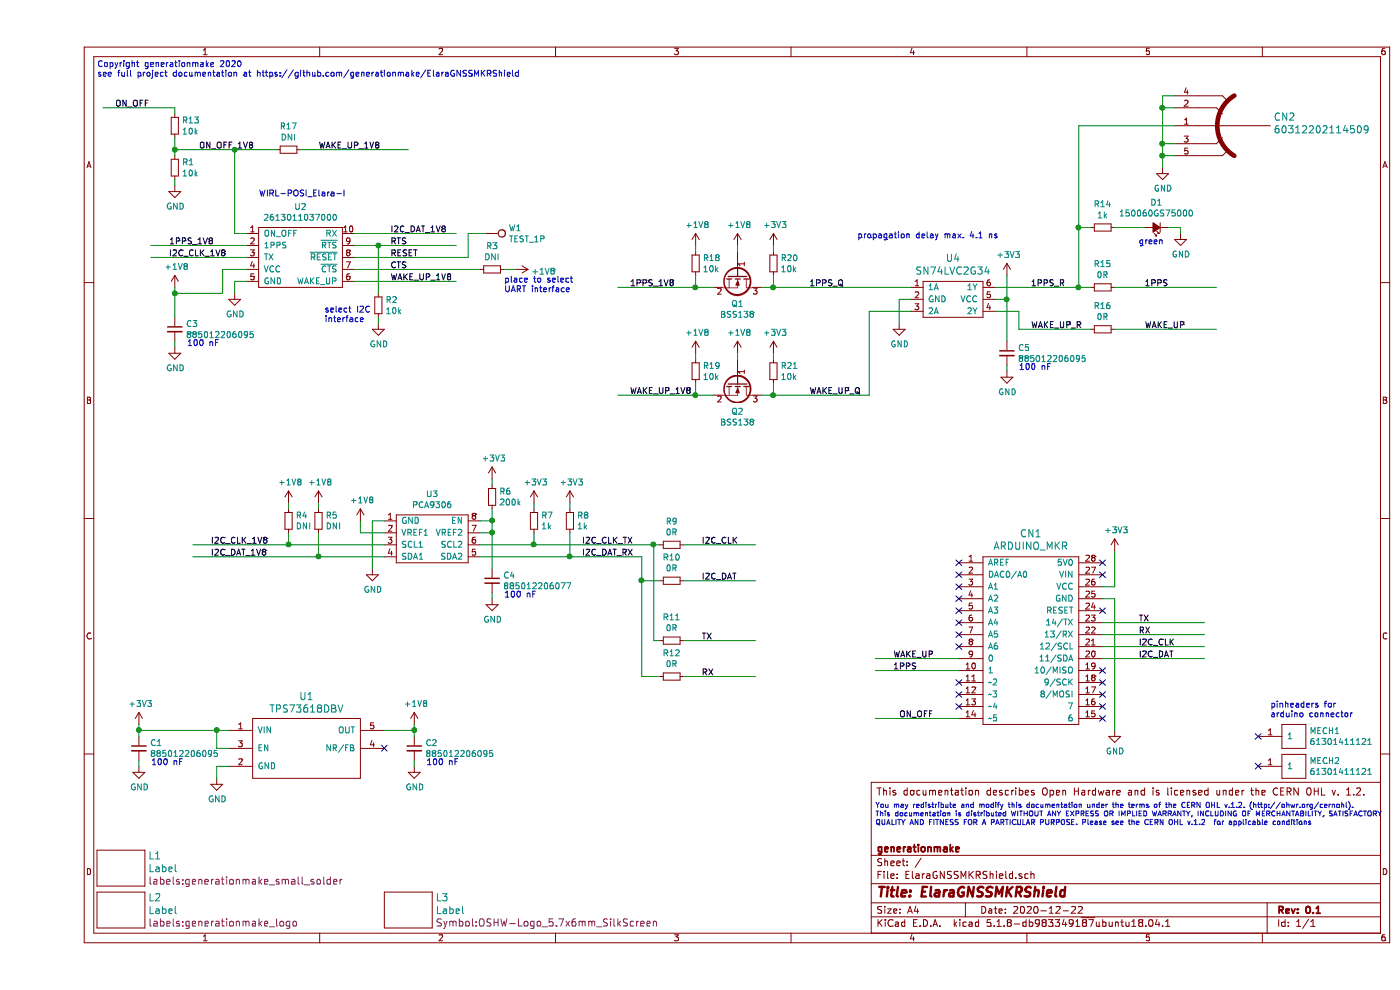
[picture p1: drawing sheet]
EESchema Schematic File Version 4
EELAYER 30 0
EELAYER END
$Descr A4 11693 8268
encoding utf-8
Sheet 1 1
Title "ElaraGNSSMKRShield"
Date "2020-12-22"
Rev "0.1"
Comp "generationmake"
Comment1 ""
Comment2 ""
Comment3 ""
Comment4 "This documentation describes Open Hardware and is licensed under the CERN OHL v. 1.2."
$EndDescr
$Comp
L RF_GPS:WIRL-POSI_Elara-I U2
U 1 1
P 2200 2150
F 0 "U2" H 2200 2575 50  0000 C CNN
F 1 "2613011037000" H 2200 2484 50  0000 C CNN
F 2 "RF_GPS:wuerth_WIRL-POSI_Elara-I" H 2200 2150 50  0001 C CNN
F 3 "" H 2200 2150 50  0001 C CNN
	1    2200 2150
	1    0    0    -1  
$EndComp
$Comp
L voltage-regulators:TPS736XX U1
U 1 1
P 2250 6200
F 0 "U1" H 2250 6587 60  0000 C CNN
F 1 "TPS73618DBV" H 2250 6481 60  0000 C CNN
F 2 "SOT_TO:SOT-23-5" H 2250 6350 60  0001 C CNN
F 3 "" H 2250 6200 60  0000 C CNN
	1    2250 6200
	1    0    0    -1  
$EndComp
$Comp
L power-supply:GND #PWR03
U 1 1
P 1500 6500
F 0 "#PWR03" H 1500 6250 50  0001 C CNN
F 1 "GND" H 1505 6327 50  0000 C CNN
F 2 "" H 1500 6500 50  0000 C CNN
F 3 "" H 1500 6500 50  0000 C CNN
	1    1500 6500
	1    0    0    -1  
$EndComp
$Comp
L power-supply:+3V3 #PWR01
U 1 1
P 850 6050
F 0 "#PWR01" H 850 5900 50  0001 C CNN
F 1 "+3V3" H 865 6223 50  0000 C CNN
F 2 "" H 850 6050 50  0000 C CNN
F 3 "" H 850 6050 50  0000 C CNN
	1    850  6050
	1    0    0    -1  
$EndComp
$Comp
L power-supply:+1V8 #PWR04
U 1 1
P 3150 6050
F 0 "#PWR04" H 3150 5900 50  0001 C CNN
F 1 "+1V8" H 3165 6223 50  0000 C CNN
F 2 "" H 3150 6050 50  0000 C CNN
F 3 "" H 3150 6050 50  0000 C CNN
	1    3150 6050
	1    0    0    -1  
$EndComp
$Comp
L MODULE_compute:ARDUINO_MKR CN1
U 1 1
P 8300 5350
F 0 "CN1" H 8300 6247 60  0000 C CNN
F 1 "ARDUINO_MKR" H 8300 6141 60  0000 C CNN
F 2 "MODULE_compute:ARDUINO_MKR_HOLES_PINHEADER_EDGE" H 8200 6000 60  0001 C CNN
F 3 "" H 8300 5050 60  0000 C CNN
	1    8300 5350
	1    0    0    -1  
$EndComp
$Comp
L devices:C_0603 C1
U 1 1
P 850 6250
F 0 "C1" H 942 6296 50  0000 L CNN
F 1 "885012206095" H 942 6205 50  0000 L CNN
F 2 "capacitors:C_0603" H 850 6100 50  0001 C CNN
F 3 "" H 850 6250 50  0000 C CNN
	1    850  6250
	1    0    0    -1  
$EndComp
$Comp
L power-supply:GND #PWR02
U 1 1
P 850 6400
F 0 "#PWR02" H 850 6150 50  0001 C CNN
F 1 "GND" H 855 6227 50  0000 C CNN
F 2 "" H 850 6400 50  0000 C CNN
F 3 "" H 850 6400 50  0000 C CNN
	1    850  6400
	1    0    0    -1  
$EndComp
$Comp
L devices:C_0603 C2
U 1 1
P 3150 6250
F 0 "C2" H 3242 6296 50  0000 L CNN
F 1 "885012206095" H 3242 6205 50  0000 L CNN
F 2 "capacitors:C_0603" H 3150 6100 50  0001 C CNN
F 3 "" H 3150 6250 50  0000 C CNN
	1    3150 6250
	1    0    0    -1  
$EndComp
$Comp
L power-supply:GND #PWR05
U 1 1
P 3150 6400
F 0 "#PWR05" H 3150 6150 50  0001 C CNN
F 1 "GND" H 3155 6227 50  0000 C CNN
F 2 "" H 3150 6400 50  0000 C CNN
F 3 "" H 3150 6400 50  0000 C CNN
	1    3150 6400
	1    0    0    -1  
$EndComp
NoConn ~ 2900 6250
Wire Wire Line
	3150 6150 3150 6100
Wire Wire Line
	3150 6350 3150 6400
Wire Wire Line
	2900 6100 3150 6100
Connection ~ 3150 6100
Wire Wire Line
	3150 6100 3150 6050
Wire Wire Line
	850  6050 850  6100
Wire Wire Line
	850  6350 850  6400
Wire Wire Line
	1600 6400 1500 6400
Wire Wire Line
	1500 6400 1500 6500
Wire Wire Line
	1600 6100 1500 6100
Connection ~ 850  6100
Wire Wire Line
	850  6100 850  6150
Wire Wire Line
	1600 6250 1500 6250
Wire Wire Line
	1500 6250 1500 6100
$Comp
L power-supply:+1V8 #PWR07
U 1 1
P 1150 2400
F 0 "#PWR07" H 1150 2250 50  0001 C CNN
F 1 "+1V8" H 1165 2573 50  0000 C CNN
F 2 "" H 1150 2400 50  0000 C CNN
F 3 "" H 1150 2400 50  0000 C CNN
	1    1150 2400
	1    0    0    -1  
$EndComp
$Comp
L devices:C_0603 C3
U 1 1
P 1150 2750
F 0 "C3" H 1242 2796 50  0000 L CNN
F 1 "885012206095" H 1242 2705 50  0000 L CNN
F 2 "capacitors:C_0603" H 1150 2600 50  0001 C CNN
F 3 "" H 1150 2750 50  0000 C CNN
	1    1150 2750
	1    0    0    -1  
$EndComp
$Comp
L power-supply:GND #PWR08
U 1 1
P 1150 2900
F 0 "#PWR08" H 1150 2650 50  0001 C CNN
F 1 "GND" H 1155 2727 50  0000 C CNN
F 2 "" H 1150 2900 50  0000 C CNN
F 3 "" H 1150 2900 50  0000 C CNN
	1    1150 2900
	1    0    0    -1  
$EndComp
Wire Wire Line
	1150 2850 1150 2900
Connection ~ 1150 2450
Wire Wire Line
	1150 2450 1150 2400
$Comp
L power-supply:GND #PWR09
U 1 1
P 1650 2450
F 0 "#PWR09" H 1650 2200 50  0001 C CNN
F 1 "GND" H 1655 2277 50  0000 C CNN
F 2 "" H 1650 2450 50  0000 C CNN
F 3 "" H 1650 2450 50  0000 C CNN
	1    1650 2450
	1    0    0    -1  
$EndComp
Wire Wire Line
	1750 2350 1650 2350
Wire Wire Line
	1650 2350 1650 2450
Wire Wire Line
	1750 2250 1550 2250
Wire Wire Line
	1550 2250 1550 2450
Wire Wire Line
	1550 2450 1150 2450
$Comp
L power-supply:+3V3 #PWR012
U 1 1
P 9000 4600
F 0 "#PWR012" H 9000 4450 50  0001 C CNN
F 1 "+3V3" H 9015 4773 50  0000 C CNN
F 2 "" H 9000 4600 50  0000 C CNN
F 3 "" H 9000 4600 50  0000 C CNN
	1    9000 4600
	1    0    0    -1  
$EndComp
Wire Wire Line
	8900 4900 9000 4900
Wire Wire Line
	9000 4900 9000 4600
NoConn ~ 8900 4700
NoConn ~ 8900 4800
$Comp
L power-supply:GND #PWR013
U 1 1
P 9000 6100
F 0 "#PWR013" H 9000 5850 50  0001 C CNN
F 1 "GND" H 9005 5927 50  0000 C CNN
F 2 "" H 9000 6100 50  0000 C CNN
F 3 "" H 9000 6100 50  0000 C CNN
	1    9000 6100
	1    0    0    -1  
$EndComp
Wire Wire Line
	8900 5000 9000 5000
Wire Wire Line
	9000 5000 9000 6100
Wire Wire Line
	950  2150 1750 2150
Wire Wire Line
	3500 1950 2650 1950
Text Label 2950 1950 0    50   ~ 0
I2C_DAT_1V8
Text Label 1100 2150 0    50   ~ 0
I2C_CLK_1V8
$Comp
L devices:R_0603 R1
U 1 1
P 1150 1400
F 0 "R1" H 1209 1446 50  0000 L CNN
F 1 "10k" H 1209 1355 50  0000 L CNN
F 2 "resistors:R_0603" H 1150 1250 50  0001 C CNN
F 3 "" H 1150 1400 50  0000 C CNN
	1    1150 1400
	1    0    0    -1  
$EndComp
$Comp
L power-supply:GND #PWR06
U 1 1
P 1150 1550
F 0 "#PWR06" H 1150 1300 50  0001 C CNN
F 1 "GND" H 1155 1377 50  0000 C CNN
F 2 "" H 1150 1550 50  0000 C CNN
F 3 "" H 1150 1550 50  0000 C CNN
	1    1150 1550
	1    0    0    -1  
$EndComp
Wire Wire Line
	1750 1950 1650 1950
Wire Wire Line
	1650 1250 1150 1250
Wire Wire Line
	1150 1250 1150 1300
Wire Wire Line
	1150 1500 1150 1550
Text Label 1350 1250 0    50   ~ 0
ON_OFF_1V8
Wire Wire Line
	950  2050 1750 2050
Text Label 1100 2050 0    50   ~ 0
1PPS_1V8
$Comp
L devices:R_0603 R2
U 1 1
P 2850 2550
F 0 "R2" H 2909 2596 50  0000 L CNN
F 1 "10k" H 2909 2505 50  0000 L CNN
F 2 "resistors:R_0603" H 2850 2400 50  0001 C CNN
F 3 "" H 2850 2550 50  0000 C CNN
	1    2850 2550
	1    0    0    -1  
$EndComp
$Comp
L power-supply:GND #PWR010
U 1 1
P 2850 2700
F 0 "#PWR010" H 2850 2450 50  0001 C CNN
F 1 "GND" H 2855 2527 50  0000 C CNN
F 2 "" H 2850 2700 50  0000 C CNN
F 3 "" H 2850 2700 50  0000 C CNN
	1    2850 2700
	1    0    0    -1  
$EndComp
Wire Wire Line
	2850 2650 2850 2700
Wire Wire Line
	2650 2050 2850 2050
Text Label 2950 2050 0    50   ~ 0
RTS
Text Notes 2400 2700 0    50   ~ 0
select I2C\ninterface
$Comp
L power-supply:+1V8 #PWR011
U 1 1
P 4000 2250
F 0 "#PWR011" H 4000 2100 50  0001 C CNN
F 1 "+1V8" V 4015 2378 50  0000 L CNN
F 2 "" H 4000 2250 50  0000 C CNN
F 3 "" H 4000 2250 50  0000 C CNN
	1    4000 2250
	0    1    1    0   
$EndComp
$Comp
L devices:R_0603 R3
U 1 1
P 3800 2250
F 0 "R3" V 3604 2250 50  0000 C CNN
F 1 "DNI" V 3695 2250 50  0000 C CNN
F 2 "resistors:R_0603" H 3800 2100 50  0001 C CNN
F 3 "" H 3800 2250 50  0000 C CNN
	1    3800 2250
	0    1    1    0   
$EndComp
Wire Wire Line
	3900 2250 4000 2250
Text Label 2950 2250 0    50   ~ 0
CTS
Text Notes 3900 2450 0    50   ~ 0
place to select \nUART interface
Wire Wire Line
	9750 5500 8900 5500
Wire Wire Line
	9750 5400 8900 5400
Wire Wire Line
	9750 5300 8900 5300
Wire Wire Line
	9750 5200 8900 5200
NoConn ~ 8900 5100
Text Label 9200 5500 0    50   ~ 0
I2C_DAT
Text Label 9200 5400 0    50   ~ 0
I2C_CLK
Text Label 9200 5300 0    50   ~ 0
RX
Text Label 9200 5200 0    50   ~ 0
TX
NoConn ~ 7700 4700
NoConn ~ 7700 4800
NoConn ~ 8900 5600
NoConn ~ 8900 5700
NoConn ~ 8900 5800
$Comp
L IC_levelshifter:PCA9306 U3
U 1 1
P 3300 4500
F 0 "U3" H 3300 4875 50  0000 C CNN
F 1 "PCA9306" H 3300 4784 50  0000 C CNN
F 2 "SSOP:TSSOP-8_3x3mm_Pitch0.65mm" H 3300 4500 50  0001 C CNN
F 3 "" H 3300 4500 50  0001 C CNN
	1    3300 4500
	1    0    0    -1  
$EndComp
$Comp
L devices:R_0603 R6
U 1 1
P 3800 4150
F 0 "R6" H 3859 4196 50  0000 L CNN
F 1 "200k" H 3859 4105 50  0000 L CNN
F 2 "resistors:R_0603" H 3800 4000 50  0001 C CNN
F 3 "" H 3800 4150 50  0000 C CNN
	1    3800 4150
	1    0    0    -1  
$EndComp
$Comp
L power-supply:+3V3 #PWR018
U 1 1
P 3800 4000
F 0 "#PWR018" H 3800 3850 50  0001 C CNN
F 1 "+3V3" H 3815 4173 50  0000 C CNN
F 2 "" H 3800 4000 50  0000 C CNN
F 3 "" H 3800 4000 50  0000 C CNN
	1    3800 4000
	1    0    0    -1  
$EndComp
Wire Wire Line
	3800 4450 3800 4350
Wire Wire Line
	3700 4450 3800 4450
Wire Wire Line
	3700 4350 3800 4350
Connection ~ 3800 4350
Wire Wire Line
	3800 4350 3800 4250
Wire Wire Line
	3800 4050 3800 4000
$Comp
L devices:C_0603 C4
U 1 1
P 3800 4850
F 0 "C4" H 3892 4896 50  0000 L CNN
F 1 "885012206077" H 3892 4805 50  0000 L CNN
F 2 "capacitors:C_0603" H 3800 4700 50  0001 C CNN
F 3 "" H 3800 4850 50  0000 C CNN
	1    3800 4850
	1    0    0    -1  
$EndComp
$Comp
L power-supply:GND #PWR019
U 1 1
P 3800 5000
F 0 "#PWR019" H 3800 4750 50  0001 C CNN
F 1 "GND" H 3805 4827 50  0000 C CNN
F 2 "" H 3800 5000 50  0000 C CNN
F 3 "" H 3800 5000 50  0000 C CNN
	1    3800 5000
	1    0    0    -1  
$EndComp
$Comp
L power-supply:GND #PWR017
U 1 1
P 2800 4750
F 0 "#PWR017" H 2800 4500 50  0001 C CNN
F 1 "GND" H 2805 4577 50  0000 C CNN
F 2 "" H 2800 4750 50  0000 C CNN
F 3 "" H 2800 4750 50  0000 C CNN
	1    2800 4750
	1    0    0    -1  
$EndComp
$Comp
L power-supply:+1V8 #PWR016
U 1 1
P 2700 4350
F 0 "#PWR016" H 2700 4200 50  0001 C CNN
F 1 "+1V8" H 2715 4523 50  0000 C CNN
F 2 "" H 2700 4350 50  0000 C CNN
F 3 "" H 2700 4350 50  0000 C CNN
	1    2700 4350
	1    0    0    -1  
$EndComp
Wire Wire Line
	2900 4450 2700 4450
Wire Wire Line
	2700 4450 2700 4350
Wire Wire Line
	2800 4350 2800 4750
Wire Wire Line
	2800 4350 2900 4350
Wire Wire Line
	3800 4950 3800 5000
Wire Wire Line
	3800 4750 3800 4450
Connection ~ 3800 4450
$Comp
L devices:R_0603 R5
U 1 1
P 2350 4350
F 0 "R5" H 2409 4396 50  0000 L CNN
F 1 "DNI" H 2409 4305 50  0000 L CNN
F 2 "resistors:R_0603" H 2350 4200 50  0001 C CNN
F 3 "" H 2350 4350 50  0000 C CNN
	1    2350 4350
	1    0    0    -1  
$EndComp
$Comp
L devices:R_0603 R4
U 1 1
P 2100 4350
F 0 "R4" H 2159 4396 50  0000 L CNN
F 1 "DNI" H 2159 4305 50  0000 L CNN
F 2 "resistors:R_0603" H 2100 4200 50  0001 C CNN
F 3 "" H 2100 4350 50  0000 C CNN
	1    2100 4350
	1    0    0    -1  
$EndComp
$Comp
L power-supply:+1V8 #PWR015
U 1 1
P 2350 4200
F 0 "#PWR015" H 2350 4050 50  0001 C CNN
F 1 "+1V8" H 2365 4373 50  0000 C CNN
F 2 "" H 2350 4200 50  0000 C CNN
F 3 "" H 2350 4200 50  0000 C CNN
	1    2350 4200
	1    0    0    -1  
$EndComp
$Comp
L power-supply:+1V8 #PWR014
U 1 1
P 2100 4200
F 0 "#PWR014" H 2100 4050 50  0001 C CNN
F 1 "+1V8" H 2115 4373 50  0000 C CNN
F 2 "" H 2100 4200 50  0000 C CNN
F 3 "" H 2100 4200 50  0000 C CNN
	1    2100 4200
	1    0    0    -1  
$EndComp
Wire Wire Line
	2100 4200 2100 4250
Wire Wire Line
	2100 4450 2100 4550
Connection ~ 2100 4550
Wire Wire Line
	2100 4550 2900 4550
Wire Wire Line
	2350 4200 2350 4250
Wire Wire Line
	2350 4450 2350 4650
Connection ~ 2350 4650
Wire Wire Line
	2350 4650 2900 4650
Wire Wire Line
	1300 4550 2100 4550
Wire Wire Line
	1300 4650 2350 4650
Text Label 1450 4650 0    50   ~ 0
I2C_DAT_1V8
Text Label 1450 4550 0    50   ~ 0
I2C_CLK_1V8
$Comp
L devices:R_0603 R7
U 1 1
P 4150 4350
F 0 "R7" H 4209 4396 50  0000 L CNN
F 1 "1k" H 4209 4305 50  0000 L CNN
F 2 "resistors:R_0603" H 4150 4200 50  0001 C CNN
F 3 "" H 4150 4350 50  0000 C CNN
	1    4150 4350
	1    0    0    -1  
$EndComp
$Comp
L devices:R_0603 R8
U 1 1
P 4450 4350
F 0 "R8" H 4509 4396 50  0000 L CNN
F 1 "1k" H 4509 4305 50  0000 L CNN
F 2 "resistors:R_0603" H 4450 4200 50  0001 C CNN
F 3 "" H 4450 4350 50  0000 C CNN
	1    4450 4350
	1    0    0    -1  
$EndComp
$Comp
L devices:R_0603 R9
U 1 1
P 5300 4550
F 0 "R9" V 5104 4550 50  0000 C CNN
F 1 "0R" V 5195 4550 50  0000 C CNN
F 2 "resistors:R_0603" H 5300 4400 50  0001 C CNN
F 3 "" H 5300 4550 50  0000 C CNN
	1    5300 4550
	0    1    1    0   
$EndComp
$Comp
L devices:R_0603 R10
U 1 1
P 5300 4850
F 0 "R10" V 5104 4850 50  0000 C CNN
F 1 "0R" V 5195 4850 50  0000 C CNN
F 2 "resistors:R_0603" H 5300 4700 50  0001 C CNN
F 3 "" H 5300 4850 50  0000 C CNN
	1    5300 4850
	0    1    1    0   
$EndComp
$Comp
L devices:R_0603 R11
U 1 1
P 5300 5350
F 0 "R11" V 5104 5350 50  0000 C CNN
F 1 "0R" V 5195 5350 50  0000 C CNN
F 2 "resistors:R_0603" H 5300 5200 50  0001 C CNN
F 3 "" H 5300 5350 50  0000 C CNN
	1    5300 5350
	0    1    1    0   
$EndComp
$Comp
L devices:R_0603 R12
U 1 1
P 5300 5650
F 0 "R12" V 5104 5650 50  0000 C CNN
F 1 "0R" V 5195 5650 50  0000 C CNN
F 2 "resistors:R_0603" H 5300 5500 50  0001 C CNN
F 3 "" H 5300 5650 50  0000 C CNN
	1    5300 5650
	0    1    1    0   
$EndComp
$Comp
L power-supply:+3V3 #PWR020
U 1 1
P 4150 4200
F 0 "#PWR020" H 4150 4050 50  0001 C CNN
F 1 "+3V3" H 4165 4373 50  0000 C CNN
F 2 "" H 4150 4200 50  0000 C CNN
F 3 "" H 4150 4200 50  0000 C CNN
	1    4150 4200
	1    0    0    -1  
$EndComp
$Comp
L power-supply:+3V3 #PWR021
U 1 1
P 4450 4200
F 0 "#PWR021" H 4450 4050 50  0001 C CNN
F 1 "+3V3" H 4465 4373 50  0000 C CNN
F 2 "" H 4450 4200 50  0000 C CNN
F 3 "" H 4450 4200 50  0000 C CNN
	1    4450 4200
	1    0    0    -1  
$EndComp
Wire Wire Line
	5200 4550 5150 4550
Wire Wire Line
	5050 4650 5050 4850
Wire Wire Line
	5050 5650 5200 5650
Wire Wire Line
	3700 4650 4450 4650
Wire Wire Line
	5200 4850 5050 4850
Connection ~ 5050 4850
Wire Wire Line
	5050 4850 5050 5650
Wire Wire Line
	5200 5350 5150 5350
Wire Wire Line
	5150 5350 5150 4550
Connection ~ 5150 4550
Wire Wire Line
	5150 4550 4150 4550
Wire Wire Line
	6000 4550 5400 4550
Wire Wire Line
	6000 4850 5400 4850
Wire Wire Line
	6000 5350 5400 5350
Wire Wire Line
	6000 5650 5400 5650
Wire Wire Line
	4150 4250 4150 4200
Wire Wire Line
	4450 4250 4450 4200
Wire Wire Line
	4450 4450 4450 4650
Connection ~ 4450 4650
Wire Wire Line
	4450 4650 5050 4650
Wire Wire Line
	4150 4450 4150 4550
Connection ~ 4150 4550
Wire Wire Line
	4150 4550 3700 4550
Text Label 4550 4550 0    50   ~ 0
I2C_CLK_TX
Text Label 4550 4650 0    50   ~ 0
I2C_DAT_RX
Text Label 5550 5350 0    50   ~ 0
TX
Text Label 5550 5650 0    50   ~ 0
RX
Text Label 5550 4550 0    50   ~ 0
I2C_CLK
Text Label 5550 4850 0    50   ~ 0
I2C_DAT
$Comp
L IC_logic:SN74LVC2G34 U4
U 1 1
P 7400 2650
F 0 "U4" H 7650 3147 60  0000 C CNN
F 1 "SN74LVC2G34" H 7650 3041 60  0000 C CNN
F 2 "SOT_TO:SOT-23-6" H 7700 2500 60  0001 C CNN
F 3 "" H 7400 2650 60  0000 C CNN
	1    7400 2650
	1    0    0    -1  
$EndComp
$Comp
L devices:C_0603 C5
U 1 1
P 8100 2950
F 0 "C5" H 8192 2996 50  0000 L CNN
F 1 "885012206095" H 8192 2905 50  0000 L CNN
F 2 "capacitors:C_0603" H 8100 2800 50  0001 C CNN
F 3 "" H 8100 2950 50  0000 C CNN
	1    8100 2950
	1    0    0    -1  
$EndComp
$Comp
L power-supply:+3V3 #PWR023
U 1 1
P 8100 2300
F 0 "#PWR023" H 8100 2150 50  0001 C CNN
F 1 "+3V3" H 8115 2473 50  0000 C CNN
F 2 "" H 8100 2300 50  0000 C CNN
F 3 "" H 8100 2300 50  0000 C CNN
	1    8100 2300
	1    0    0    -1  
$EndComp
$Comp
L power-supply:GND #PWR024
U 1 1
P 8100 3100
F 0 "#PWR024" H 8100 2850 50  0001 C CNN
F 1 "GND" H 8105 2927 50  0000 C CNN
F 2 "" H 8100 3100 50  0000 C CNN
F 3 "" H 8100 3100 50  0000 C CNN
	1    8100 3100
	1    0    0    -1  
$EndComp
$Comp
L power-supply:GND #PWR022
U 1 1
P 7200 2700
F 0 "#PWR022" H 7200 2450 50  0001 C CNN
F 1 "GND" H 7205 2527 50  0000 C CNN
F 2 "" H 7200 2700 50  0000 C CNN
F 3 "" H 7200 2700 50  0000 C CNN
	1    7200 2700
	1    0    0    -1  
$EndComp
Wire Wire Line
	8100 2300 8100 2500
Wire Wire Line
	8000 2500 8100 2500
Connection ~ 8100 2500
Wire Wire Line
	8100 3050 8100 3100
Wire Wire Line
	7300 2500 7200 2500
Wire Wire Line
	7200 2500 7200 2700
Wire Wire Line
	6050 2400 6150 2400
$Comp
L devices:R_0603 R15
U 1 1
P 8900 2400
F 0 "R15" V 8704 2400 50  0000 C CNN
F 1 "0R" V 8795 2400 50  0000 C CNN
F 2 "resistors:R_0603" H 8900 2250 50  0001 C CNN
F 3 "" H 8900 2400 50  0000 C CNN
	1    8900 2400
	0    1    1    0   
$EndComp
Wire Wire Line
	8800 2400 8700 2400
Wire Wire Line
	9850 2400 9000 2400
Text Label 9250 2400 0    50   ~ 0
1PPS
Text Label 8300 2400 0    50   ~ 0
1PPS_R
Text Label 6450 2400 0    50   ~ 0
1PPS_Q
Wire Wire Line
	7000 5600 7700 5600
Text Label 7150 5600 0    50   ~ 0
1PPS
$Comp
L devices:R_0603 R13
U 1 1
P 1150 1050
F 0 "R13" H 1209 1096 50  0000 L CNN
F 1 "10k" H 1209 1005 50  0000 L CNN
F 2 "resistors:R_0603" H 1150 900 50  0001 C CNN
F 3 "" H 1150 1050 50  0000 C CNN
	1    1150 1050
	1    0    0    -1  
$EndComp
Wire Wire Line
	550  900  1150 900 
Wire Wire Line
	1150 900  1150 950 
Wire Wire Line
	1150 1150 1150 1250
Connection ~ 1150 1250
Text Label 650  900  0    50   ~ 0
ON_OFF
Wire Wire Line
	7000 6000 7700 6000
Text Label 7200 6000 0    50   ~ 0
ON_OFF
$Comp
L devices:Led_Small D1
U 1 1
P 9350 1900
F 0 "D1" H 9350 1695 50  0000 C CNN
F 1 "150060GS75000" H 9350 1786 50  0000 C CNN
F 2 "LEDs:LED_0603" V 9350 1900 50  0001 C CNN
F 3 "" V 9350 1900 50  0000 C CNN
	1    9350 1900
	-1   0    0    1   
$EndComp
$Comp
L devices:R_0603 R14
U 1 1
P 8900 1900
F 0 "R14" V 8704 1900 50  0000 C CNN
F 1 "1k" V 8795 1900 50  0000 C CNN
F 2 "resistors:R_0603" H 8900 1750 50  0001 C CNN
F 3 "" H 8900 1900 50  0000 C CNN
	1    8900 1900
	0    1    1    0   
$EndComp
$Comp
L power-supply:GND #PWR025
U 1 1
P 9550 1950
F 0 "#PWR025" H 9550 1700 50  0001 C CNN
F 1 "GND" H 9555 1777 50  0000 C CNN
F 2 "" H 9550 1950 50  0000 C CNN
F 3 "" H 9550 1950 50  0000 C CNN
	1    9550 1950
	1    0    0    -1  
$EndComp
Wire Wire Line
	8800 1900 8700 1900
Wire Wire Line
	8700 1900 8700 2400
Connection ~ 8700 2400
Wire Wire Line
	8700 2400 8000 2400
Wire Wire Line
	9000 1900 9250 1900
Wire Wire Line
	9450 1900 9550 1900
Wire Wire Line
	9550 1900 9550 1950
Text Label 2950 2350 0    50   ~ 0
WAKE_UP_1V8
$Comp
L devices:R_0603 R16
U 1 1
P 8900 2750
F 0 "R16" V 8704 2750 50  0000 C CNN
F 1 "0R" V 8795 2750 50  0000 C CNN
F 2 "resistors:R_0603" H 8900 2600 50  0001 C CNN
F 3 "" H 8900 2750 50  0000 C CNN
	1    8900 2750
	0    1    1    0   
$EndComp
Wire Wire Line
	9850 2750 9000 2750
Text Label 6450 3300 0    50   ~ 0
WAKE_UP_Q
Text Label 8300 2750 0    50   ~ 0
WAKE_UP_R
Text Label 9250 2750 0    50   ~ 0
WAKE_UP
Wire Wire Line
	7000 5500 7700 5500
Text Label 7150 5500 0    50   ~ 0
WAKE_UP
Text Notes 6850 2000 0    50   ~ 0
propagation delay max. 4.1 ns
NoConn ~ 7700 5900
NoConn ~ 7700 5800
NoConn ~ 7700 5700
NoConn ~ 7700 5400
NoConn ~ 7700 5300
NoConn ~ 7700 5200
NoConn ~ 7700 5100
NoConn ~ 7700 5000
NoConn ~ 7700 4900
NoConn ~ 8900 5900
NoConn ~ 8900 6000
$Comp
L mechanical-connectors:TEST_1P W1
U 1 1
P 3750 1950
F 0 "W1" V 3704 2138 50  0000 L CNN
F 1 "TEST_1P" V 3795 2138 50  0000 L CNN
F 2 "wire_pads:SolderWirePad_single_1mmSMD" H 3950 1950 50  0001 C CNN
F 3 "" H 3950 1950 50  0000 C CNN
	1    3750 1950
	0    1    1    0   
$EndComp
Text Label 2950 2150 0    50   ~ 0
RESET
$Comp
L CON_wuerth:60312202114509 CN2
U 1 1
P 9700 1050
F 0 "CN2" H 9072 1125 60  0000 R CNN
F 1 "60312202114509" H 9072 1019 60  0000 R CNN
F 2 "CON_wuerth:WR-SMA-PCB" H 9072 1019 60  0001 R CNN
F 3 "" H 9700 1050 60  0000 C CNN
	1    9700 1050
	-1   0    0    -1  
$EndComp
$Comp
L power-supply:GND #PWR026
U 1 1
P 9400 1400
F 0 "#PWR026" H 9400 1150 50  0001 C CNN
F 1 "GND" H 9405 1227 50  0000 C CNN
F 2 "" H 9400 1400 50  0000 C CNN
F 3 "" H 9400 1400 50  0000 C CNN
	1    9400 1400
	1    0    0    -1  
$EndComp
Wire Wire Line
	9500 800  9400 800 
Wire Wire Line
	9400 800  9400 900 
Wire Wire Line
	9500 1300 9400 1300
Connection ~ 9400 1300
Wire Wire Line
	9400 1300 9400 1400
Wire Wire Line
	9500 1200 9400 1200
Connection ~ 9400 1200
Wire Wire Line
	9400 1200 9400 1300
Wire Wire Line
	9500 900  9400 900 
Connection ~ 9400 900 
Wire Wire Line
	9400 900  9400 1200
Wire Wire Line
	9500 1050 8700 1050
Wire Wire Line
	8700 1050 8700 1900
Connection ~ 8700 1900
$Comp
L devices:Q_NMOS_GSD Q1
U 1 1
P 5850 2300
F 0 "Q1" V 6085 2300 50  0000 C CNN
F 1 "BSS138" V 6176 2300 50  0000 C CNN
F 2 "SOT_TO:SOT-23" H 6050 2400 50  0001 C CNN
F 3 "" H 5850 2300 50  0000 C CNN
	1    5850 2300
	0    1    1    0   
$EndComp
Wire Wire Line
	4850 2400 5500 2400
Text Label 4950 2400 0    50   ~ 0
1PPS_1V8
$Comp
L devices:R_0603 R18
U 1 1
P 5500 2200
F 0 "R18" H 5559 2246 50  0000 L CNN
F 1 "10k" H 5559 2155 50  0000 L CNN
F 2 "resistors:R_0603" H 5500 2050 50  0001 C CNN
F 3 "" H 5500 2200 50  0000 C CNN
	1    5500 2200
	1    0    0    -1  
$EndComp
$Comp
L devices:R_0603 R20
U 1 1
P 6150 2200
F 0 "R20" H 6209 2246 50  0000 L CNN
F 1 "10k" H 6209 2155 50  0000 L CNN
F 2 "resistors:R_0603" H 6150 2050 50  0001 C CNN
F 3 "" H 6150 2200 50  0000 C CNN
	1    6150 2200
	1    0    0    -1  
$EndComp
$Comp
L power-supply:+1V8 #PWR027
U 1 1
P 5500 2050
F 0 "#PWR027" H 5500 1900 50  0001 C CNN
F 1 "+1V8" H 5515 2223 50  0000 C CNN
F 2 "" H 5500 2050 50  0000 C CNN
F 3 "" H 5500 2050 50  0000 C CNN
	1    5500 2050
	1    0    0    -1  
$EndComp
$Comp
L power-supply:+1V8 #PWR029
U 1 1
P 5850 2050
F 0 "#PWR029" H 5850 1900 50  0001 C CNN
F 1 "+1V8" H 5865 2223 50  0000 C CNN
F 2 "" H 5850 2050 50  0000 C CNN
F 3 "" H 5850 2050 50  0000 C CNN
	1    5850 2050
	1    0    0    -1  
$EndComp
$Comp
L power-supply:+3V3 #PWR031
U 1 1
P 6150 2050
F 0 "#PWR031" H 6150 1900 50  0001 C CNN
F 1 "+3V3" H 6165 2223 50  0000 C CNN
F 2 "" H 6150 2050 50  0000 C CNN
F 3 "" H 6150 2050 50  0000 C CNN
	1    6150 2050
	1    0    0    -1  
$EndComp
Wire Wire Line
	5850 2050 5850 2100
Wire Wire Line
	6150 2050 6150 2100
Wire Wire Line
	5500 2050 5500 2100
Wire Wire Line
	5500 2300 5500 2400
Connection ~ 5500 2400
Wire Wire Line
	5500 2400 5650 2400
Wire Wire Line
	6150 2300 6150 2400
Connection ~ 6150 2400
Wire Wire Line
	6150 2400 7300 2400
Wire Wire Line
	6050 3300 6150 3300
$Comp
L devices:Q_NMOS_GSD Q2
U 1 1
P 5850 3200
F 0 "Q2" V 6085 3200 50  0000 C CNN
F 1 "BSS138" V 6176 3200 50  0000 C CNN
F 2 "SOT_TO:SOT-23" H 6050 3300 50  0001 C CNN
F 3 "" H 5850 3200 50  0000 C CNN
	1    5850 3200
	0    1    1    0   
$EndComp
Wire Wire Line
	4850 3300 5500 3300
$Comp
L devices:R_0603 R19
U 1 1
P 5500 3100
F 0 "R19" H 5559 3146 50  0000 L CNN
F 1 "10k" H 5559 3055 50  0000 L CNN
F 2 "resistors:R_0603" H 5500 2950 50  0001 C CNN
F 3 "" H 5500 3100 50  0000 C CNN
	1    5500 3100
	1    0    0    -1  
$EndComp
$Comp
L devices:R_0603 R21
U 1 1
P 6150 3100
F 0 "R21" H 6209 3146 50  0000 L CNN
F 1 "10k" H 6209 3055 50  0000 L CNN
F 2 "resistors:R_0603" H 6150 2950 50  0001 C CNN
F 3 "" H 6150 3100 50  0000 C CNN
	1    6150 3100
	1    0    0    -1  
$EndComp
$Comp
L power-supply:+1V8 #PWR028
U 1 1
P 5500 2950
F 0 "#PWR028" H 5500 2800 50  0001 C CNN
F 1 "+1V8" H 5515 3123 50  0000 C CNN
F 2 "" H 5500 2950 50  0000 C CNN
F 3 "" H 5500 2950 50  0000 C CNN
	1    5500 2950
	1    0    0    -1  
$EndComp
$Comp
L power-supply:+1V8 #PWR030
U 1 1
P 5850 2950
F 0 "#PWR030" H 5850 2800 50  0001 C CNN
F 1 "+1V8" H 5865 3123 50  0000 C CNN
F 2 "" H 5850 2950 50  0000 C CNN
F 3 "" H 5850 2950 50  0000 C CNN
	1    5850 2950
	1    0    0    -1  
$EndComp
$Comp
L power-supply:+3V3 #PWR032
U 1 1
P 6150 2950
F 0 "#PWR032" H 6150 2800 50  0001 C CNN
F 1 "+3V3" H 6165 3123 50  0000 C CNN
F 2 "" H 6150 2950 50  0000 C CNN
F 3 "" H 6150 2950 50  0000 C CNN
	1    6150 2950
	1    0    0    -1  
$EndComp
Wire Wire Line
	5850 2950 5850 3000
Wire Wire Line
	6150 2950 6150 3000
Wire Wire Line
	5500 2950 5500 3000
Wire Wire Line
	5500 3200 5500 3300
Connection ~ 5500 3300
Wire Wire Line
	5500 3300 5650 3300
Wire Wire Line
	6150 3200 6150 3300
Connection ~ 6150 3300
Wire Wire Line
	6150 3300 6950 3300
Text Label 4950 3300 0    50   ~ 0
WAKE_UP_1V8
Wire Wire Line
	7300 2600 6950 2600
Wire Wire Line
	6950 2600 6950 3300
$Comp
L devices:R_0603 R17
U 1 1
P 2100 1250
F 0 "R17" V 1904 1250 50  0000 C CNN
F 1 "DNI" V 1995 1250 50  0000 C CNN
F 2 "resistors:R_0603" H 2100 1100 50  0001 C CNN
F 3 "" H 2100 1250 50  0000 C CNN
	1    2100 1250
	0    1    1    0   
$EndComp
Text Label 2350 1250 0    50   ~ 0
WAKE_UP_1V8
Wire Wire Line
	3100 1250 2200 1250
Wire Wire Line
	2000 1250 1650 1250
Connection ~ 1650 1250
Wire Wire Line
	1650 1250 1650 1950
Wire Wire Line
	8800 2750 8200 2750
Wire Wire Line
	8200 2750 8200 2600
Wire Wire Line
	8200 2600 8000 2600
Wire Wire Line
	8100 2500 8100 2850
Wire Wire Line
	2650 2250 3700 2250
Wire Wire Line
	2850 2450 2850 2050
Connection ~ 2850 2050
Wire Wire Line
	2850 2050 3500 2050
Wire Wire Line
	3500 2350 2650 2350
Wire Wire Line
	3600 2150 3600 1950
Wire Wire Line
	3600 1950 3750 1950
Wire Wire Line
	2650 2150 3600 2150
$Comp
L devices:Label L1
U 1 1
P 700 7250
F 0 "L1" H 928 7356 60  0000 L CNN
F 1 "Label" H 928 7250 60  0000 L CNN
F 2 "labels:generationmake_small_solder" H 928 7144 60  0000 L CNN
F 3 "" H 700 7250 60  0000 C CNN
	1    700  7250
	1    0    0    -1  
$EndComp
Text Notes 9200 2050 0    50   ~ 0
green
Text Notes 8200 3100 0    50   ~ 0
100 nF
Wire Wire Line
	1150 2450 1150 2650
Text Notes 3900 5000 0    50   ~ 0
100 nF
Text Notes 1250 2900 0    50   ~ 0
100 nF
Text Notes 950  6400 0    50   ~ 0
100 nF
Text Notes 3250 6400 0    50   ~ 0
100 nF
Wire Wire Line
	850  6100 1500 6100
Connection ~ 1500 6100
Text Notes 1850 1650 0    50   ~ 0
WIRL-POSI_Elara-I
$Comp
L MECH_mounting-holes:MHNP_2.1_4.0 MECH1
U 1 1
P 10500 6150
F 0 "MECH1" H 10628 6196 50  0000 L CNN
F 1 "61301411121" H 10628 6105 50  0000 L CNN
F 2 "" H 10400 6200 50  0001 C CNN
F 3 "" H 10500 6150 50  0001 C CNN
	1    10500 6150
	1    0    0    -1  
$EndComp
NoConn ~ 10200 6150
$Comp
L MECH_mounting-holes:MHNP_2.1_4.0 MECH2
U 1 1
P 10500 6400
F 0 "MECH2" H 10628 6446 50  0000 L CNN
F 1 "61301411121" H 10628 6355 50  0000 L CNN
F 2 "" H 10400 6450 50  0001 C CNN
F 3 "" H 10500 6400 50  0001 C CNN
	1    10500 6400
	1    0    0    -1  
$EndComp
NoConn ~ 10200 6400
Text Notes 10300 6000 0    50   ~ 0
pinheaders for\narduino connector
$Comp
L devices:Label L2
U 1 1
P 700 7600
F 0 "L2" H 928 7706 60  0000 L CNN
F 1 "Label" H 928 7600 60  0000 L CNN
F 2 "labels:generationmake_logo" H 928 7494 60  0000 L CNN
F 3 "" H 700 7600 60  0000 C CNN
	1    700  7600
	1    0    0    -1  
$EndComp
$Comp
L devices:Label L3
U 1 1
P 3100 7600
F 0 "L3" H 3328 7706 60  0000 L CNN
F 1 "Label" H 3328 7600 60  0000 L CNN
F 2 "Symbol:OSHW-Logo_5.7x6mm_SilkScreen" H 3328 7494 60  0000 L CNN
F 3 "" H 3100 7600 60  0000 C CNN
	1    3100 7600
	1    0    0    -1  
$EndComp
Text Notes 7000 6900 0    43   ~ 0
You may redistribute and modify this documentation under the terms of the CERN OHL v.1.2. (http://ohwr.org/cernohl). \nThis documentation is distributed WITHOUT ANY EXPRESS OR IMPLIED WARRANTY, INCLUDING OF MERCHANTABILITY, SATISFACTORY \nQUALITY AND FITNESS FOR A PARTICULAR PURPOSE. Please see the CERN OHL v.1.2  for applicable conditions
Text Notes 500  650  0    50   ~ 0
Copyright generationmake 2020\nsee full project documentation at https://github.com/generationmake/ElaraGNSSMKRShield
$EndSCHEMATC
